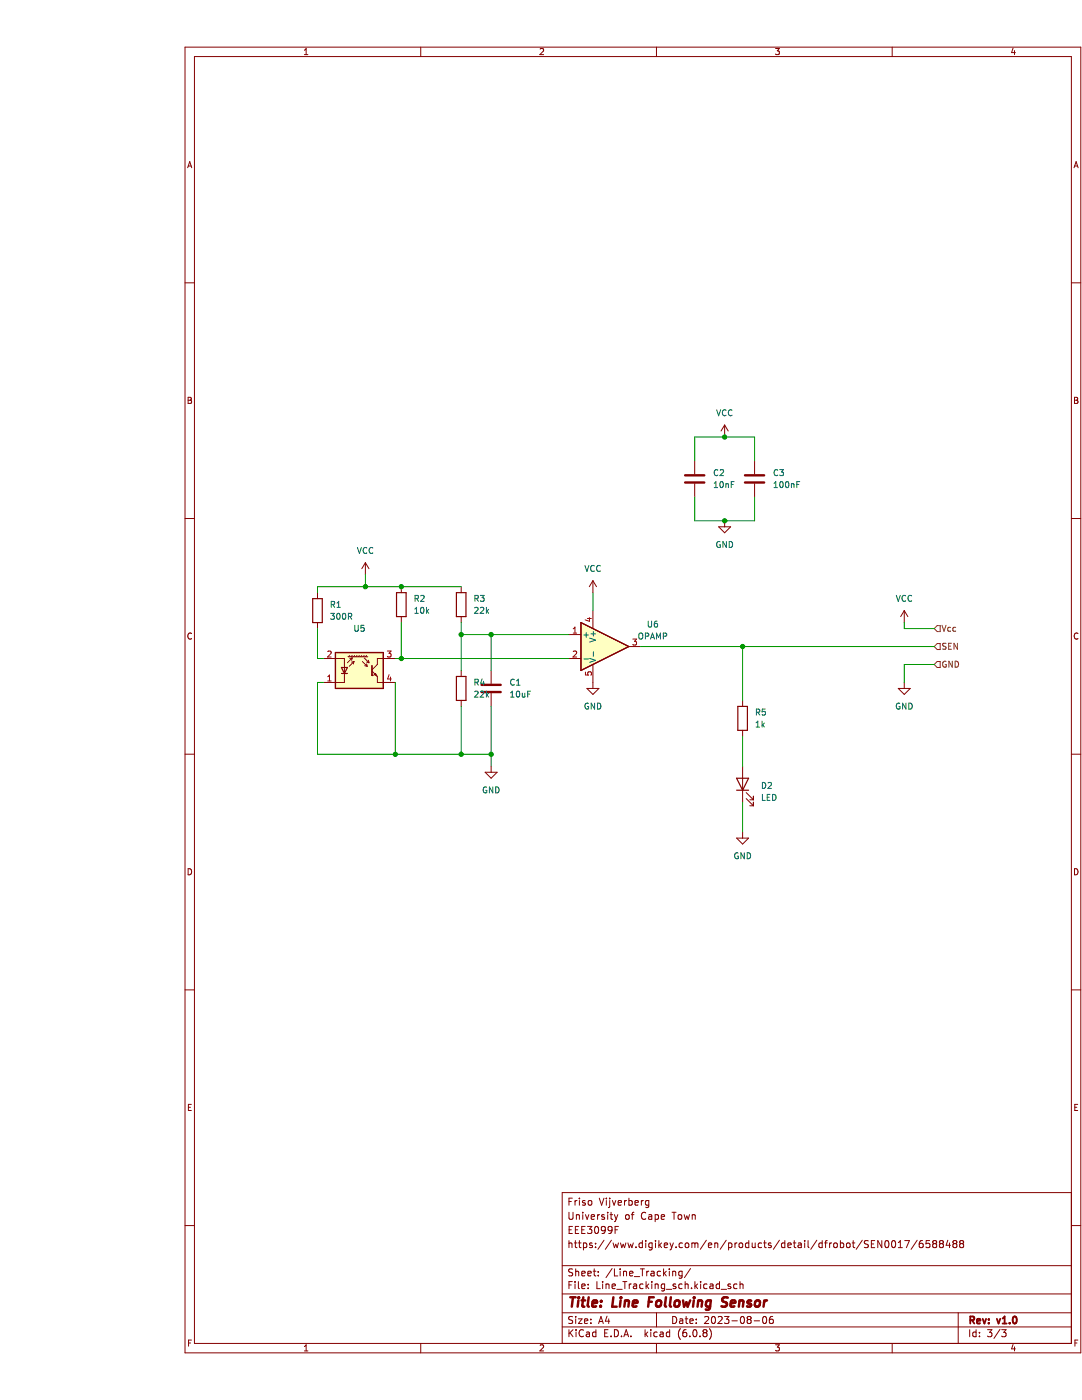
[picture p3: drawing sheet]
(kicad_sch (version 20211123) (generator eeschema)

 (paper "A4" portrait)

 (title_block
  (title "Line Following Sensor")
  (date "2023-08-06")
  (rev "v1.0")
  (comment 1 "https://www.digikey.com/en/products/detail/dfrobot/SEN0017/6588488")
  (comment 2 "EEE3099F")
  (comment 3 "University of Cape Town")
  (comment 4 "Friso Vijverberg")
  (comment 5 "Obtained from:")
  (comment 6 "https://www.digikey.com/en/products/detail/dfrobot/SEN0017/6588488"))

 (lib_symbols
  (symbol "Device:C" (pin_numbers hide) (pin_names (offset 0.254)) (in_bom yes) (on_board yes)
   (property "Reference" "C" (id 0) (at 0.635 2.54 0) (effects (font (size 1.27 1.27)) (justify left)))
   (property "Value" "C" (id 1) (at 0.635 -2.54 0) (effects (font (size 1.27 1.27)) (justify left)))
   (property "Footprint" "" (id 2) (at 0.9652 -3.81 0) (effects (font (size 1.27 1.27)) hide))
   (property "Datasheet" "~" (id 3) (at 0 0 0) (effects (font (size 1.27 1.27)) hide))
   (symbol "C_0_1"
    (polyline (pts (xy -2.032 -0.762) (xy 2.032 -0.762)) (stroke (width 0.508) (type default) (color 0 0 0 0)) (fill (type none)))
    (polyline (pts (xy -2.032 0.762) (xy 2.032 0.762)) (stroke (width 0.508) (type default) (color 0 0 0 0)) (fill (type none))))
   (symbol "C_1_1"
    (pin passive line (at 0 3.81 270) (length 2.794) (name "~" (effects (font (size 1.27 1.27)))) (number "1" (effects (font (size 1.27 1.27)))))
    (pin passive line (at 0 -3.81 90) (length 2.794) (name "~" (effects (font (size 1.27 1.27)))) (number "2" (effects (font (size 1.27 1.27)))))))
  (symbol "Device:LED" (pin_numbers hide) (pin_names (offset 1.016) hide) (in_bom yes) (on_board yes)
   (property "Reference" "D" (id 0) (at 0 2.54 0) (effects (font (size 1.27 1.27))))
   (property "Value" "LED" (id 1) (at 0 -2.54 0) (effects (font (size 1.27 1.27))))
   (property "Footprint" "" (id 2) (at 0 0 0) (effects (font (size 1.27 1.27)) hide))
   (property "Datasheet" "~" (id 3) (at 0 0 0) (effects (font (size 1.27 1.27)) hide))
   (symbol "LED_0_1"
    (polyline (pts (xy -1.27 -1.27) (xy -1.27 1.27)) (stroke (width 0.254) (type default) (color 0 0 0 0)) (fill (type none)))
    (polyline (pts (xy -1.27 0) (xy 1.27 0)) (stroke (width 0) (type default) (color 0 0 0 0)) (fill (type none)))
    (polyline (pts (xy 1.27 -1.27) (xy 1.27 1.27) (xy -1.27 0) (xy 1.27 -1.27)) (stroke (width 0.254) (type default) (color 0 0 0 0)) (fill (type none)))
    (polyline (pts (xy -3.048 -0.762) (xy -4.572 -2.286) (xy -3.81 -2.286) (xy -4.572 -2.286) (xy -4.572 -1.524)) (stroke (width 0) (type default) (color 0 0 0 0)) (fill (type none)))
    (polyline (pts (xy -1.778 -0.762) (xy -3.302 -2.286) (xy -2.54 -2.286) (xy -3.302 -2.286) (xy -3.302 -1.524)) (stroke (width 0) (type default) (color 0 0 0 0)) (fill (type none))))
   (symbol "LED_1_1"
    (pin passive line (at -3.81 0 0) (length 2.54) (name "K" (effects (font (size 1.27 1.27)))) (number "1" (effects (font (size 1.27 1.27)))))
    (pin passive line (at 3.81 0 180) (length 2.54) (name "A" (effects (font (size 1.27 1.27)))) (number "2" (effects (font (size 1.27 1.27)))))))
  (symbol "Device:R" (pin_numbers hide) (pin_names (offset 0)) (in_bom yes) (on_board yes)
   (property "Reference" "R" (id 0) (at 2.032 0 90) (effects (font (size 1.27 1.27))))
   (property "Value" "R" (id 1) (at 0 0 90) (effects (font (size 1.27 1.27))))
   (property "Footprint" "" (id 2) (at -1.778 0 90) (effects (font (size 1.27 1.27)) hide))
   (property "Datasheet" "~" (id 3) (at 0 0 0) (effects (font (size 1.27 1.27)) hide))
   (symbol "R_0_1"
    (rectangle (start -1.016 -2.54) (end 1.016 2.54) (stroke (width 0.254) (type default) (color 0 0 0 0)) (fill (type none))))
   (symbol "R_1_1"
    (pin passive line (at 0 3.81 270) (length 1.27) (name "~" (effects (font (size 1.27 1.27)))) (number "1" (effects (font (size 1.27 1.27)))))
    (pin passive line (at 0 -3.81 90) (length 1.27) (name "~" (effects (font (size 1.27 1.27)))) (number "2" (effects (font (size 1.27 1.27)))))))
  (symbol "Sensor_Proximity:ITR8307-S17-TR8" (pin_names (offset 0.0254) hide) (in_bom yes) (on_board yes)
   (property "Reference" "U" (id 0) (at -3.81 5.08 0) (effects (font (size 1.27 1.27))))
   (property "Value" "ITR8307-S17-TR8" (id 1) (at 15.24 5.08 0) (effects (font (size 1.27 1.27)) (justify right)))
   (property "Footprint" "OptoDevice:Everlight_ITR1201SR10AR" (id 2) (at 0 -5.08 0) (effects (font (size 1.27 1.27)) hide))
   (property "Datasheet" "https://datasheet.lcsc.com/szlcsc/1810010232_Everlight-Elec-ITR8307-S17-TR8-B_C81632.pdf" (id 3) (at 0 2.54 0) (effects (font (size 1.27 1.27)) hide))
   (symbol "ITR8307-S17-TR8_0_1"
    (polyline (pts (xy -3.81 -0.635) (xy -2.54 -0.635)) (stroke (width 0.254) (type default) (color 0 0 0 0)) (fill (type none)))
    (polyline (pts (xy -2.286 2.921) (xy -2.032 3.175)) (stroke (width 0) (type default) (color 0 0 0 0)) (fill (type none)))
    (polyline (pts (xy -1.778 2.921) (xy -1.524 3.175)) (stroke (width 0) (type default) (color 0 0 0 0)) (fill (type none)))
    (polyline (pts (xy -1.524 2.667) (xy -1.651 2.159)) (stroke (width 0) (type default) (color 0 0 0 0)) (fill (type none)))
    (polyline (pts (xy -1.27 2.921) (xy -1.016 3.175)) (stroke (width 0) (type default) (color 0 0 0 0)) (fill (type none)))
    (polyline (pts (xy -1.143 1.905) (xy -1.27 1.397)) (stroke (width 0) (type default) (color 0 0 0 0)) (fill (type none)))
    (polyline (pts (xy -0.762 2.921) (xy -0.508 3.175)) (stroke (width 0) (type default) (color 0 0 0 0)) (fill (type none)))
    (polyline (pts (xy -0.254 2.921) (xy 0 3.175)) (stroke (width 0) (type default) (color 0 0 0 0)) (fill (type none)))
    (polyline (pts (xy 0.254 2.921) (xy 0.508 3.175)) (stroke (width 0) (type default) (color 0 0 0 0)) (fill (type none)))
    (polyline (pts (xy 0.762 2.921) (xy 1.016 3.175)) (stroke (width 0) (type default) (color 0 0 0 0)) (fill (type none)))
    (polyline (pts (xy 1.27 2.921) (xy 1.524 3.175)) (stroke (width 0) (type default) (color 0 0 0 0)) (fill (type none)))
    (polyline (pts (xy 1.651 0.889) (xy 1.143 1.016)) (stroke (width 0) (type default) (color 0 0 0 0)) (fill (type none)))
    (polyline (pts (xy 1.778 2.921) (xy -2.413 2.921)) (stroke (width 0) (type default) (color 0 0 0 0)) (fill (type none)))
    (polyline (pts (xy 2.032 1.651) (xy 1.524 1.778)) (stroke (width 0) (type default) (color 0 0 0 0)) (fill (type none)))
    (polyline (pts (xy 2.667 -0.127) (xy 3.81 -1.27)) (stroke (width 0) (type default) (color 0 0 0 0)) (fill (type none)))
    (polyline (pts (xy 2.667 0.127) (xy 3.81 1.27)) (stroke (width 0) (type default) (color 0 0 0 0)) (fill (type none)))
    (polyline (pts (xy -2.54 1.651) (xy -1.524 2.667) (xy -2.032 2.54)) (stroke (width 0) (type default) (color 0 0 0 0)) (fill (type none)))
    (polyline (pts (xy -2.159 0.889) (xy -1.143 1.905) (xy -1.651 1.778)) (stroke (width 0) (type default) (color 0 0 0 0)) (fill (type none)))
    (polyline (pts (xy 0.635 1.905) (xy 1.651 0.889) (xy 1.524 1.397)) (stroke (width 0) (type default) (color 0 0 0 0)) (fill (type none)))
    (polyline (pts (xy 1.016 2.667) (xy 2.032 1.651) (xy 1.905 2.159)) (stroke (width 0) (type default) (color 0 0 0 0)) (fill (type none)))
    (polyline (pts (xy 2.667 1.016) (xy 2.667 -1.016) (xy 2.667 -1.016)) (stroke (width 0.3556) (type default) (color 0 0 0 0)) (fill (type none)))
    (polyline (pts (xy 3.81 -1.27) (xy 3.81 -2.54) (xy 5.08 -2.54)) (stroke (width 0) (type default) (color 0 0 0 0)) (fill (type none)))
    (polyline (pts (xy 3.81 1.27) (xy 3.81 2.54) (xy 5.08 2.54)) (stroke (width 0) (type default) (color 0 0 0 0)) (fill (type none)))
    (polyline (pts (xy -5.08 -2.54) (xy -3.175 -2.54) (xy -3.175 2.54) (xy -5.08 2.54)) (stroke (width 0) (type default) (color 0 0 0 0)) (fill (type none)))
    (polyline (pts (xy -3.175 -0.635) (xy -3.81 0.635) (xy -2.54 0.635) (xy -3.175 -0.635)) (stroke (width 0.254) (type default) (color 0 0 0 0)) (fill (type none)))
    (polyline (pts (xy 3.683 -1.143) (xy 3.429 -0.635) (xy 3.175 -0.889) (xy 3.683 -1.143)) (stroke (width 0) (type default) (color 0 0 0 0)) (fill (type none)))
    (polyline (pts (xy -5.08 -3.81) (xy 5.08 -3.81) (xy 5.08 3.81) (xy -5.08 3.81) (xy -5.08 -3.81)) (stroke (width 0.254) (type default) (color 0 0 0 0)) (fill (type background))))
   (symbol "ITR8307-S17-TR8_1_1"
    (pin passive line (at -7.62 -2.54 0) (length 2.54) (name "K" (effects (font (size 1.27 1.27)))) (number "1" (effects (font (size 1.27 1.27)))))
    (pin passive line (at -7.62 2.54 0) (length 2.54) (name "A" (effects (font (size 1.27 1.27)))) (number "2" (effects (font (size 1.27 1.27)))))
    (pin open_collector line (at 7.62 2.54 180) (length 2.54) (name "~" (effects (font (size 1.27 1.27)))) (number "3" (effects (font (size 1.27 1.27)))))
    (pin open_emitter line (at 7.62 -2.54 180) (length 2.54) (name "~" (effects (font (size 1.27 1.27)))) (number "4" (effects (font (size 1.27 1.27)))))))
  (symbol "power:GND" (power) (pin_names (offset 0)) (in_bom yes) (on_board yes)
   (property "Reference" "#PWR" (id 0) (at 0 -6.35 0) (effects (font (size 1.27 1.27)) hide))
   (property "Value" "GND" (id 1) (at 0 -3.81 0) (effects (font (size 1.27 1.27))))
   (property "Footprint" "" (id 2) (at 0 0 0) (effects (font (size 1.27 1.27)) hide))
   (property "Datasheet" "" (id 3) (at 0 0 0) (effects (font (size 1.27 1.27)) hide))
   (symbol "GND_0_1"
    (polyline (pts (xy 0 0) (xy 0 -1.27) (xy 1.27 -1.27) (xy 0 -2.54) (xy -1.27 -1.27) (xy 0 -1.27)) (stroke (width 0) (type default) (color 0 0 0 0)) (fill (type none))))
   (symbol "GND_1_1"
    (pin power_in line (at 0 0 270) (length 0) hide (name "GND" (effects (font (size 1.27 1.27)))) (number "1" (effects (font (size 1.27 1.27)))))))
  (symbol "power:VCC" (power) (pin_names (offset 0)) (in_bom yes) (on_board yes)
   (property "Reference" "#PWR" (id 0) (at 0 -3.81 0) (effects (font (size 1.27 1.27)) hide))
   (property "Value" "VCC" (id 1) (at 0 3.81 0) (effects (font (size 1.27 1.27))))
   (property "Footprint" "" (id 2) (at 0 0 0) (effects (font (size 1.27 1.27)) hide))
   (property "Datasheet" "" (id 3) (at 0 0 0) (effects (font (size 1.27 1.27)) hide))
   (symbol "VCC_0_1"
    (polyline (pts (xy -0.762 1.27) (xy 0 2.54)) (stroke (width 0) (type default) (color 0 0 0 0)) (fill (type none)))
    (polyline (pts (xy 0 0) (xy 0 2.54)) (stroke (width 0) (type default) (color 0 0 0 0)) (fill (type none)))
    (polyline (pts (xy 0 2.54) (xy 0.762 1.27)) (stroke (width 0) (type default) (color 0 0 0 0)) (fill (type none))))
   (symbol "VCC_1_1"
    (pin power_in line (at 0 0 90) (length 0) hide (name "VCC" (effects (font (size 1.27 1.27)))) (number "1" (effects (font (size 1.27 1.27)))))))
  (symbol "pspice:OPAMP" (pin_names (offset 0.254)) (in_bom yes) (on_board yes)
   (property "Reference" "U" (id 0) (at 3.81 3.175 0) (effects (font (size 1.27 1.27)) (justify left)))
   (property "Value" "OPAMP" (id 1) (at 3.81 -3.175 0) (effects (font (size 1.27 1.27)) (justify left)))
   (property "Footprint" "" (id 2) (at 0 0 0) (effects (font (size 1.27 1.27)) hide))
   (property "Datasheet" "~" (id 3) (at 0 0 0) (effects (font (size 1.27 1.27)) hide))
   (symbol "OPAMP_0_1"
    (polyline (pts (xy 5.08 0) (xy -5.08 5.08) (xy -5.08 -5.08) (xy 5.08 0)) (stroke (width 0.254) (type default) (color 0 0 0 0)) (fill (type background))))
   (symbol "OPAMP_1_1"
    (pin input line (at -7.62 2.54 0) (length 2.54) (name "+" (effects (font (size 1.27 1.27)))) (number "1" (effects (font (size 1.27 1.27)))))
    (pin input line (at -7.62 -2.54 0) (length 2.54) (name "-" (effects (font (size 1.27 1.27)))) (number "2" (effects (font (size 1.27 1.27)))))
    (pin output line (at 7.62 0 180) (length 2.54) (name "~" (effects (font (size 1.27 1.27)))) (number "3" (effects (font (size 1.27 1.27)))))
    (pin power_in line (at -2.54 7.62 270) (length 3.81) (name "V+" (effects (font (size 1.27 1.27)))) (number "4" (effects (font (size 1.27 1.27)))))
    (pin power_in line (at -2.54 -7.62 90) (length 3.81) (name "V-" (effects (font (size 1.27 1.27)))) (number "5" (effects (font (size 1.27 1.27))))))))

 (junction (at 128.27 137.16) (diameter 0) (color 0 0 0 0))
 (junction (at 68.58 160.02) (diameter 0) (color 0 0 0 0))
 (junction (at 68.58 134.62) (diameter 0) (color 0 0 0 0))
 (junction (at 74.93 160.02) (diameter 0) (color 0 0 0 0))
 (junction (at 54.61 160.02) (diameter 0) (color 0 0 0 0))
 (junction (at 74.93 134.62) (diameter 0) (color 0 0 0 0))
 (junction (at 124.46 110.49) (diameter 0) (color 0 0 0 0))
 (junction (at 48.26 124.46) (diameter 0) (color 0 0 0 0))
 (junction (at 55.88 139.7) (diameter 0) (color 0 0 0 0))
 (junction (at 124.46 92.71) (diameter 0) (color 0 0 0 0))
 (junction (at 55.88 124.46) (diameter 0) (color 0 0 0 0))

 (wire (pts (xy 68.58 132.08) (xy 68.58 134.62)) (stroke (width 0) (type default) (color 0 0 0 0)))
 (wire (pts (xy 128.27 137.16) (xy 168.91 137.16)) (stroke (width 0) (type default) (color 0 0 0 0)))
 (wire (pts (xy 130.81 105.41) (xy 130.81 110.49)) (stroke (width 0) (type default) (color 0 0 0 0)))
 (wire (pts (xy 55.88 139.7) (xy 91.44 139.7)) (stroke (width 0) (type default) (color 0 0 0 0)))
 (wire (pts (xy 68.58 134.62) (xy 68.58 142.24)) (stroke (width 0) (type default) (color 0 0 0 0)))
 (wire (pts (xy 68.58 160.02) (xy 74.93 160.02)) (stroke (width 0) (type default) (color 0 0 0 0)))
 (wire (pts (xy 74.93 149.86) (xy 74.93 160.02)) (stroke (width 0) (type default) (color 0 0 0 0)))
 (wire (pts (xy 38.1 144.78) (xy 38.1 160.02)) (stroke (width 0) (type default) (color 0 0 0 0)))
 (wire (pts (xy 54.61 160.02) (xy 68.58 160.02)) (stroke (width 0) (type default) (color 0 0 0 0)))
 (wire (pts (xy 38.1 160.02) (xy 54.61 160.02)) (stroke (width 0) (type default) (color 0 0 0 0)))
 (wire (pts (xy 128.27 137.16) (xy 106.68 137.16)) (stroke (width 0) (type default) (color 0 0 0 0)))
 (wire (pts (xy 162.56 132.08) (xy 162.56 133.35)) (stroke (width 0) (type default) (color 0 0 0 0)))
 (wire (pts (xy 54.61 144.78) (xy 54.61 160.02)) (stroke (width 0) (type default) (color 0 0 0 0)))
 (wire (pts (xy 130.81 92.71) (xy 124.46 92.71)) (stroke (width 0) (type default) (color 0 0 0 0)))
 (wire (pts (xy 96.52 125.73) (xy 96.52 129.54)) (stroke (width 0) (type default) (color 0 0 0 0)))
 (wire (pts (xy 74.93 134.62) (xy 74.93 142.24)) (stroke (width 0) (type default) (color 0 0 0 0)))
 (wire (pts (xy 118.11 110.49) (xy 124.46 110.49)) (stroke (width 0) (type default) (color 0 0 0 0)))
 (wire (pts (xy 74.93 134.62) (xy 91.44 134.62)) (stroke (width 0) (type default) (color 0 0 0 0)))
 (wire (pts (xy 162.56 140.97) (xy 168.91 140.97)) (stroke (width 0) (type default) (color 0 0 0 0)))
 (wire (pts (xy 130.81 110.49) (xy 124.46 110.49)) (stroke (width 0) (type default) (color 0 0 0 0)))
 (wire (pts (xy 128.27 156.21) (xy 128.27 162.56)) (stroke (width 0) (type default) (color 0 0 0 0)))
 (wire (pts (xy 130.81 97.79) (xy 130.81 92.71)) (stroke (width 0) (type default) (color 0 0 0 0)))
 (wire (pts (xy 39.37 144.78) (xy 38.1 144.78)) (stroke (width 0) (type default) (color 0 0 0 0)))
 (wire (pts (xy 55.88 132.08) (xy 55.88 139.7)) (stroke (width 0) (type default) (color 0 0 0 0)))
 (wire (pts (xy 55.88 124.46) (xy 68.58 124.46)) (stroke (width 0) (type default) (color 0 0 0 0)))
 (wire (pts (xy 48.26 121.92) (xy 48.26 124.46)) (stroke (width 0) (type default) (color 0 0 0 0)))
 (wire (pts (xy 38.1 124.46) (xy 48.26 124.46)) (stroke (width 0) (type default) (color 0 0 0 0)))
 (wire (pts (xy 118.11 92.71) (xy 124.46 92.71)) (stroke (width 0) (type default) (color 0 0 0 0)))
 (wire (pts (xy 128.27 170.18) (xy 128.27 176.53)) (stroke (width 0) (type default) (color 0 0 0 0)))
 (wire (pts (xy 68.58 149.86) (xy 68.58 160.02)) (stroke (width 0) (type default) (color 0 0 0 0)))
 (wire (pts (xy 38.1 125.73) (xy 38.1 124.46)) (stroke (width 0) (type default) (color 0 0 0 0)))
 (wire (pts (xy 48.26 124.46) (xy 55.88 124.46)) (stroke (width 0) (type default) (color 0 0 0 0)))
 (wire (pts (xy 162.56 133.35) (xy 168.91 133.35)) (stroke (width 0) (type default) (color 0 0 0 0)))
 (wire (pts (xy 128.27 148.59) (xy 128.27 137.16)) (stroke (width 0) (type default) (color 0 0 0 0)))
 (wire (pts (xy 38.1 139.7) (xy 39.37 139.7)) (stroke (width 0) (type default) (color 0 0 0 0)))
 (wire (pts (xy 162.56 144.78) (xy 162.56 140.97)) (stroke (width 0) (type default) (color 0 0 0 0)))
 (wire (pts (xy 118.11 97.79) (xy 118.11 92.71)) (stroke (width 0) (type default) (color 0 0 0 0)))
 (wire (pts (xy 68.58 134.62) (xy 74.93 134.62)) (stroke (width 0) (type default) (color 0 0 0 0)))
 (wire (pts (xy 74.93 160.02) (xy 74.93 162.56)) (stroke (width 0) (type default) (color 0 0 0 0)))
 (wire (pts (xy 38.1 133.35) (xy 38.1 139.7)) (stroke (width 0) (type default) (color 0 0 0 0)))
 (wire (pts (xy 118.11 105.41) (xy 118.11 110.49)) (stroke (width 0) (type default) (color 0 0 0 0)))
 (wire (pts (xy 55.88 139.7) (xy 54.61 139.7)) (stroke (width 0) (type default) (color 0 0 0 0)))

 (hierarchical_label "GND" (shape input) (at 168.91 140.97 0) (effects (font (size 1.27 1.27)) (justify left)))
 (hierarchical_label "SEN" (shape input) (at 168.91 137.16 0) (effects (font (size 1.27 1.27)) (justify left)))
 (hierarchical_label "Vcc" (shape input) (at 168.91 133.35 0) (effects (font (size 1.27 1.27)) (justify left)))

 (symbol (lib_id "power:GND") (at 124.46 110.49 0) (unit 1) (in_bom yes) (on_board yes) (fields_autoplaced)
  (property "Reference" "#PWR012" (id 0) (at 124.46 116.84 0) (effects (font (size 1.27 1.27)) hide))
  (property "Value" "GND" (id 1) (at 124.46 115.57 0))
  (property "Footprint" "" (id 2) (at 124.46 110.49 0) (effects (font (size 1.27 1.27)) hide))
  (property "Datasheet" "" (id 3) (at 124.46 110.49 0) (effects (font (size 1.27 1.27)) hide)) (pin "1"))

 (symbol (lib_id "Sensor_Proximity:ITR8307-S17-TR8") (at 46.99 142.24 0) (unit 1) (in_bom yes) (on_board yes) (fields_autoplaced)
  (property "Reference" "U5" (id 0) (at 46.99 133.35 0))
  (property "Value" "ITR8307-S17-TR8" (id 1) (at 46.99 135.89 0) (effects (font (size 1.27 1.27)) hide))
  (property "Footprint" "OptoDevice:Everlight_ITR1201SR10AR" (id 2) (at 46.99 147.32 0) (effects (font (size 1.27 1.27)) hide))
  (property "Datasheet" "https://datasheet.lcsc.com/szlcsc/1810010232_Everlight-Elec-ITR8307-S17-TR8-B_C81632.pdf" (id 3) (at 46.99 139.7 0) (effects (font (size 1.27 1.27)) hide)) (pin "1") (pin "2") (pin "3") (pin "4"))

 (symbol (lib_id "power:VCC") (at 96.52 125.73 0) (unit 1) (in_bom yes) (on_board yes) (fields_autoplaced)
  (property "Reference" "#PWR09" (id 0) (at 96.52 129.54 0) (effects (font (size 1.27 1.27)) hide))
  (property "Value" "VCC" (id 1) (at 96.52 120.65 0))
  (property "Footprint" "" (id 2) (at 96.52 125.73 0) (effects (font (size 1.27 1.27)) hide))
  (property "Datasheet" "" (id 3) (at 96.52 125.73 0) (effects (font (size 1.27 1.27)) hide)) (pin "1"))

 (symbol (lib_id "power:GND") (at 74.93 162.56 0) (unit 1) (in_bom yes) (on_board yes) (fields_autoplaced)
  (property "Reference" "#PWR08" (id 0) (at 74.93 168.91 0) (effects (font (size 1.27 1.27)) hide))
  (property "Value" "GND" (id 1) (at 74.93 167.64 0))
  (property "Footprint" "" (id 2) (at 74.93 162.56 0) (effects (font (size 1.27 1.27)) hide))
  (property "Datasheet" "" (id 3) (at 74.93 162.56 0) (effects (font (size 1.27 1.27)) hide)) (pin "1"))

 (symbol (lib_id "power:VCC") (at 162.56 132.08 0) (unit 1) (in_bom yes) (on_board yes) (fields_autoplaced)
  (property "Reference" "#PWR014" (id 0) (at 162.56 135.89 0) (effects (font (size 1.27 1.27)) hide))
  (property "Value" "VCC" (id 1) (at 162.56 127 0))
  (property "Footprint" "" (id 2) (at 162.56 132.08 0) (effects (font (size 1.27 1.27)) hide))
  (property "Datasheet" "" (id 3) (at 162.56 132.08 0) (effects (font (size 1.27 1.27)) hide)) (pin "1"))

 (symbol (lib_id "pspice:OPAMP") (at 99.06 137.16 0) (unit 1) (in_bom yes) (on_board yes) (fields_autoplaced)
  (property "Reference" "U6" (id 0) (at 109.22 132.461 0))
  (property "Value" "OPAMP" (id 1) (at 109.22 135.001 0))
  (property "Footprint" "" (id 2) (at 99.06 137.16 0) (effects (font (size 1.27 1.27)) hide))
  (property "Datasheet" "~" (id 3) (at 99.06 137.16 0) (effects (font (size 1.27 1.27)) hide)) (pin "1") (pin "2") (pin "3") (pin "4") (pin "5"))

 (symbol (lib_id "power:VCC") (at 48.26 121.92 0) (unit 1) (in_bom yes) (on_board yes) (fields_autoplaced)
  (property "Reference" "#PWR07" (id 0) (at 48.26 125.73 0) (effects (font (size 1.27 1.27)) hide))
  (property "Value" "VCC" (id 1) (at 48.26 116.84 0))
  (property "Footprint" "" (id 2) (at 48.26 121.92 0) (effects (font (size 1.27 1.27)) hide))
  (property "Datasheet" "" (id 3) (at 48.26 121.92 0) (effects (font (size 1.27 1.27)) hide)) (pin "1"))

 (symbol (lib_id "Device:R") (at 128.27 152.4 0) (unit 1) (in_bom yes) (on_board yes) (fields_autoplaced)
  (property "Reference" "R5" (id 0) (at 130.81 151.1299 0) (effects (font (size 1.27 1.27)) (justify left)))
  (property "Value" "1k" (id 1) (at 130.81 153.6699 0) (effects (font (size 1.27 1.27)) (justify left)))
  (property "Footprint" "" (id 2) (at 126.492 152.4 90) (effects (font (size 1.27 1.27)) hide))
  (property "Datasheet" "~" (id 3) (at 128.27 152.4 0) (effects (font (size 1.27 1.27)) hide)) (pin "1") (pin "2"))

 (symbol (lib_id "power:VCC") (at 124.46 92.71 0) (unit 1) (in_bom yes) (on_board yes) (fields_autoplaced)
  (property "Reference" "#PWR011" (id 0) (at 124.46 96.52 0) (effects (font (size 1.27 1.27)) hide))
  (property "Value" "VCC" (id 1) (at 124.46 87.63 0))
  (property "Footprint" "" (id 2) (at 124.46 92.71 0) (effects (font (size 1.27 1.27)) hide))
  (property "Datasheet" "" (id 3) (at 124.46 92.71 0) (effects (font (size 1.27 1.27)) hide)) (pin "1"))

 (symbol (lib_id "Device:R") (at 38.1 129.54 0) (unit 1) (in_bom yes) (on_board yes) (fields_autoplaced)
  (property "Reference" "R1" (id 0) (at 40.64 128.2699 0) (effects (font (size 1.27 1.27)) (justify left)))
  (property "Value" "300R" (id 1) (at 40.64 130.8099 0) (effects (font (size 1.27 1.27)) (justify left)))
  (property "Footprint" "" (id 2) (at 36.322 129.54 90) (effects (font (size 1.27 1.27)) hide))
  (property "Datasheet" "~" (id 3) (at 38.1 129.54 0) (effects (font (size 1.27 1.27)) hide)) (pin "1") (pin "2"))

 (symbol (lib_id "power:GND") (at 96.52 144.78 0) (unit 1) (in_bom yes) (on_board yes) (fields_autoplaced)
  (property "Reference" "#PWR010" (id 0) (at 96.52 151.13 0) (effects (font (size 1.27 1.27)) hide))
  (property "Value" "GND" (id 1) (at 96.52 149.86 0))
  (property "Footprint" "" (id 2) (at 96.52 144.78 0) (effects (font (size 1.27 1.27)) hide))
  (property "Datasheet" "" (id 3) (at 96.52 144.78 0) (effects (font (size 1.27 1.27)) hide)) (pin "1"))

 (symbol (lib_id "Device:LED") (at 128.27 166.37 90) (unit 1) (in_bom yes) (on_board yes) (fields_autoplaced)
  (property "Reference" "D2" (id 0) (at 132.08 166.6874 90) (effects (font (size 1.27 1.27)) (justify right)))
  (property "Value" "LED" (id 1) (at 132.08 169.2274 90) (effects (font (size 1.27 1.27)) (justify right)))
  (property "Footprint" "" (id 2) (at 128.27 166.37 0) (effects (font (size 1.27 1.27)) hide))
  (property "Datasheet" "~" (id 3) (at 128.27 166.37 0) (effects (font (size 1.27 1.27)) hide)) (pin "1") (pin "2"))

 (symbol (lib_id "Device:R") (at 55.88 128.27 0) (unit 1) (in_bom yes) (on_board yes) (fields_autoplaced)
  (property "Reference" "R2" (id 0) (at 58.42 126.9999 0) (effects (font (size 1.27 1.27)) (justify left)))
  (property "Value" "10k" (id 1) (at 58.42 129.5399 0) (effects (font (size 1.27 1.27)) (justify left)))
  (property "Footprint" "" (id 2) (at 54.102 128.27 90) (effects (font (size 1.27 1.27)) hide))
  (property "Datasheet" "~" (id 3) (at 55.88 128.27 0) (effects (font (size 1.27 1.27)) hide)) (pin "1") (pin "2"))

 (symbol (lib_id "Device:C") (at 130.81 101.6 0) (unit 1) (in_bom yes) (on_board yes) (fields_autoplaced)
  (property "Reference" "C3" (id 0) (at 134.62 100.3299 0) (effects (font (size 1.27 1.27)) (justify left)))
  (property "Value" "100nF" (id 1) (at 134.62 102.8699 0) (effects (font (size 1.27 1.27)) (justify left)))
  (property "Footprint" "" (id 2) (at 131.7752 105.41 0) (effects (font (size 1.27 1.27)) hide))
  (property "Datasheet" "~" (id 3) (at 130.81 101.6 0) (effects (font (size 1.27 1.27)) hide)) (pin "1") (pin "2"))

 (symbol (lib_id "power:GND") (at 128.27 176.53 0) (unit 1) (in_bom yes) (on_board yes) (fields_autoplaced)
  (property "Reference" "#PWR013" (id 0) (at 128.27 182.88 0) (effects (font (size 1.27 1.27)) hide))
  (property "Value" "GND" (id 1) (at 128.27 181.61 0))
  (property "Footprint" "" (id 2) (at 128.27 176.53 0) (effects (font (size 1.27 1.27)) hide))
  (property "Datasheet" "" (id 3) (at 128.27 176.53 0) (effects (font (size 1.27 1.27)) hide)) (pin "1"))

 (symbol (lib_id "Device:C") (at 118.11 101.6 0) (unit 1) (in_bom yes) (on_board yes) (fields_autoplaced)
  (property "Reference" "C2" (id 0) (at 121.92 100.3299 0) (effects (font (size 1.27 1.27)) (justify left)))
  (property "Value" "10nF" (id 1) (at 121.92 102.8699 0) (effects (font (size 1.27 1.27)) (justify left)))
  (property "Footprint" "" (id 2) (at 119.0752 105.41 0) (effects (font (size 1.27 1.27)) hide))
  (property "Datasheet" "~" (id 3) (at 118.11 101.6 0) (effects (font (size 1.27 1.27)) hide)) (pin "1") (pin "2"))

 (symbol (lib_id "power:GND") (at 162.56 144.78 0) (unit 1) (in_bom yes) (on_board yes) (fields_autoplaced)
  (property "Reference" "#PWR015" (id 0) (at 162.56 151.13 0) (effects (font (size 1.27 1.27)) hide))
  (property "Value" "GND" (id 1) (at 162.56 149.86 0))
  (property "Footprint" "" (id 2) (at 162.56 144.78 0) (effects (font (size 1.27 1.27)) hide))
  (property "Datasheet" "" (id 3) (at 162.56 144.78 0) (effects (font (size 1.27 1.27)) hide)) (pin "1"))

 (symbol (lib_id "Device:C") (at 74.93 146.05 0) (unit 1) (in_bom yes) (on_board yes) (fields_autoplaced)
  (property "Reference" "C1" (id 0) (at 78.74 144.7799 0) (effects (font (size 1.27 1.27)) (justify left)))
  (property "Value" "10uF" (id 1) (at 78.74 147.3199 0) (effects (font (size 1.27 1.27)) (justify left)))
  (property "Footprint" "" (id 2) (at 75.8952 149.86 0) (effects (font (size 1.27 1.27)) hide))
  (property "Datasheet" "~" (id 3) (at 74.93 146.05 0) (effects (font (size 1.27 1.27)) hide)) (pin "1") (pin "2"))

 (symbol (lib_id "Device:R") (at 68.58 146.05 0) (unit 1) (in_bom yes) (on_board yes) (fields_autoplaced)
  (property "Reference" "R4" (id 0) (at 71.12 144.7799 0) (effects (font (size 1.27 1.27)) (justify left)))
  (property "Value" "22k" (id 1) (at 71.12 147.3199 0) (effects (font (size 1.27 1.27)) (justify left)))
  (property "Footprint" "" (id 2) (at 66.802 146.05 90) (effects (font (size 1.27 1.27)) hide))
  (property "Datasheet" "~" (id 3) (at 68.58 146.05 0) (effects (font (size 1.27 1.27)) hide)) (pin "1") (pin "2"))

 (symbol (lib_id "Device:R") (at 68.58 128.27 0) (unit 1) (in_bom yes) (on_board yes) (fields_autoplaced)
  (property "Reference" "R3" (id 0) (at 71.12 126.9999 0) (effects (font (size 1.27 1.27)) (justify left)))
  (property "Value" "22k" (id 1) (at 71.12 129.5399 0) (effects (font (size 1.27 1.27)) (justify left)))
  (property "Footprint" "" (id 2) (at 66.802 128.27 90) (effects (font (size 1.27 1.27)) hide))
  (property "Datasheet" "~" (id 3) (at 68.58 128.27 0) (effects (font (size 1.27 1.27)) hide)) (pin "1") (pin "2")))
